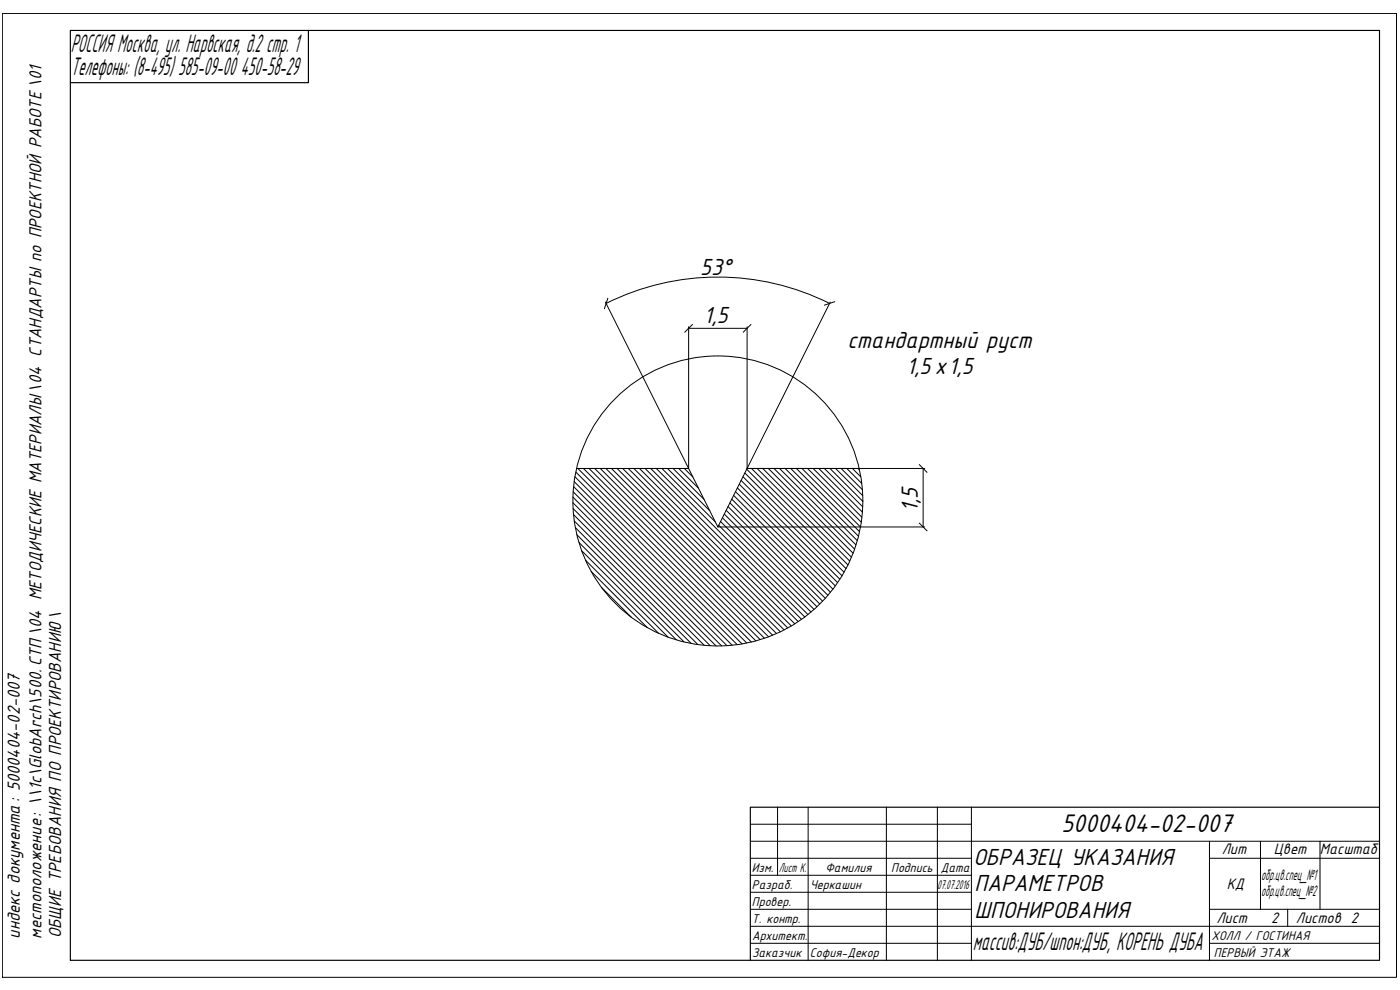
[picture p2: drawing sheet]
<svg xmlns="http://www.w3.org/2000/svg" width="420mm" height="297mm" viewBox="0 0 420 297" stroke-linecap="round" stroke-linejoin="round" font-family="sans-serif">
<path d="M21.1 9.1h392.9v279h-392.9zM92.6 9.1v15.7h-71.5M414 242.2h-188.8v45.9" fill="none" stroke="#000" stroke-width=".35"/>
<g fill="none" stroke="#000" stroke-width=".3">
<path d="M.7 4h418.4v289.2h-418.4zM225.2 257.5h66.3M225.2 252.4h188.8M225.2 247.3h66.3M233.4 242.2v20.4M242.5 242.2v45.9M266 242.2v45.9M281.3 242.2v45.9M291.5 242.2v45.9M363 257.5h51M363 252.4v35.7M378.3 252.4v20.4"/>
<path d="M396.2 252.4v20.4M225.2 277.9h188.8M225.2 272.8h66.3M225.2 267.7h66.3M225.2 262.6h66.3M363 272.8h51M386.5 272.8v5.1M225.2 283h66.3M363 283h51"/>
</g>
<g fill="none" stroke="#000" stroke-width=".3">
<path d="M171.9 150.8l43 43M171.9 149.2l44.7 44.6M172 152.6l41.2 41.1M172 147.6l46.2 46.1M172.1 154.4l39.2 39.2M172.1 146l47.6 47.6M172.3 144.5l48.9 48.9M172.3 156.3l37.1 37.1M172.5 143l50.2 50.2M172.7 158.3l34.7 34.8M172.8 141.6l51.3 51.3M173.4 140.6l52.1 52"/>
<path d="M175.1 140.6l51.7 51.7M176.8 140.6l51.3 51.3M178.5 140.6l50.9 50.9M180.1 140.6l50.5 50.5M181.8 140.6l50.1 50M183.5 140.6l49.5 49.5M185.2 140.6l49 49M186.9 140.6l48.4 48.4M188.6 140.6l47.8 47.8M190.2 140.6l47.3 47.2M191.9 140.6l46.6 46.6M193.6 140.6l46 45.9"/>
<path d="M195.3 140.6l45.3 45.2M197 140.6l44.5 44.5M198.6 140.6l16.1 16M200.3 140.6l12.7 12.6M202 140.6l9.3 9.3M203.7 140.6l5.9 5.9M205.4 140.6l2.6 2.5M215.7 157.6l26.8 26.8M216.3 156.5l27.1 27.1M216.8 155.4l27.5 27.5M217.4 154.2l27.8 27.8M217.9 153.1l28.1 28.1"/>
<path d="M218.5 152l28.4 28.4M219.1 150.9l28.6 28.6M219.6 149.8l28.9 28.8M220.2 148.6l29 29.1M220.7 147.5l29.3 29.3M221.3 146.4l29.4 29.4M221.9 145.3l29.5 29.5M222.4 144.2l29.7 29.6M223 143l29.7 29.8M223.5 141.9l29.8 29.8M224.1 140.8l29.8 29.8M225.5 140.6l29 28.9"/>
<path d="M227.2 140.6l27.8 27.7M228.9 140.6l26.6 26.6M230.6 140.6l25.4 25.4M232.3 140.6l24.2 24.2M234 140.6l22.9 22.9M235.6 140.6l21.7 21.6M237.3 140.6l20.3 20.3M239 140.6l19 18.9M240.7 140.6l17.5 17.5M242.4 140.6l16.1 16.1M244 140.6l14.7 14.6M245.7 140.6l13.1 13"/>
<path d="M247.4 140.6l11.5 11.5M249.1 140.6l9.8 9.8M250.8 140.6l8.1 8.1M252.4 140.6l6.4 6.3M254.1 140.6l4.5 4.4M255.8 140.6l2.5 2.5M257.5 140.6l.4 .4M173.1 160.4l32.2 32.2M173.7 162.7l29.3 29.3M174.6 165.3l25.9 25.9M175.7 168.1l21.9 21.9M177.4 171.5l16.9 16.8"/>
<path d="M180.5 176.2l9 9.1"/>
</g>
<circle cx="215.4" cy="150.3" r="43.5" fill="none" stroke="#000" stroke-width=".3"/>
<path d="M173 140.6h33.7l8.7 17.5 8.8-17.5h33.6" fill="none" stroke="#000" stroke-width=".3"/>
<path d="M181.7 90.6l25 50v-42.6M181.9 91a75 75 0 0 1 67.1 0M206.7 98.5h17.5M224.2 98v42.6M249.2 90.6l-25 50M215.4 158.1h62.1M224.2 140.6h53.3M277 140.6v17.5" fill="none" stroke="#000" stroke-width=".3"/>
<!-- layer: 0 -->
<path d="M182.4 89.5l-1 3.1M207.8 97.3l-2.3 2.4M225.4 97.3l-2.4 2.4M250.5 90.5l-3.1 1.1M275.9 139.4l2.3 2.3M275.9 156.9l2.3 2.4" fill="none" stroke="#000" stroke-width=".3"/>
<g font-size="8.5">
<text x="21.3" y="15.5">РОССИЯ Москва, ул. Нарвская, д.2 стр. 1</text>
<text x="21.3" y="22.5">Телефоны: (8-495) 585-09-00 450-58-29</text>
<text x="318.5" y="249.5">5000404-02-007</text>
<text x="292" y="285">массив:ДУБ/шпон:ДУБ, КОРЕНЬ ДУБА</text>
</g>
<g font-size="7.8">
<text x="210.1" y="82.5">53°</text>
<text x="211.2" y="96.9">1,5</text>
<text x="254.4" y="104.4">стандартный руст</text>
<text x="272" y="112.2">1,5х1,5</text>
<text x="275.4" y="153.6" transform="rotate(-90 275.4 153.6)">1,5</text>
<text x="292.1" y="259.6">ОБРАЗЕЦ УКАЗАНИЯ</text>
<text x="292.5" y="267.2">ПАРАМЕТРОВ</text>
<text x="292.5" y="275.3">ШПОНИРОВАНИЯ</text>
</g>
<g font-size="5.8">
<text x="5.9" y="281.6" transform="rotate(-90 5.9 281.6)">индекс документа: 5000404-02-007</text>
<text x="12.5" y="281.6" transform="rotate(-90 12.5 281.6)">местоположение: \\1c\GlobArch\500.СТП\04 МЕТОДИЧЕСКИЕ МАТЕРИАЛЫ\04 СТАНДАРТЫ по ПРОЕКТНОЙ РАБОТЕ \01</text>
<text x="18.4" y="281.6" transform="rotate(-90 18.4 281.6)">ОБЩИЕ ТРЕБОВАНИЯ ПО ПРОЕКТИРОВАНИЮ\</text>
</g>
<g font-size="5.1">
<text x="366.7" y="256.3">Лит</text>
<text x="382.3" y="256.3">Цвет</text>
<text x="396.1" y="256.3">Масштаб</text>
<text x="368.2" y="266.7">КД</text>
<text x="378.5" y="268.9">обр.цв.спец_№2</text>
<text x="378.5" y="264">обр.цв.спец_№1</text>
<text x="365" y="276.9">Лист</text>
<text x="381.5" y="276.9">2</text>
<text x="388.9" y="276.9">Листов 2</text>
</g>
<g font-size="4.2">
<text x="225.6" y="261.6">Изм.</text>
<text x="233.8" y="261.6">Лист К.</text>
<text x="247.7" y="261.6">Фамилия</text>
<text x="267.5" y="261.6">Подпись Дата</text>
<text x="225.7" y="266.7">Разраб.</text>
<text x="243.1" y="266.7">Черкашин</text>
<text x="281.3" y="266.7">07.07.2016</text>
<text x="225.7" y="271.8">Провер.</text>
<text x="225.7" y="276.9">Т. контр.</text>
<text x="225.7" y="282">Архитект.</text>
<text x="225.7" y="287.1">Заказчик</text>
<text x="243.1" y="287.1">София-Декор</text>
<text x="363.6" y="282">ХОЛЛ / ГОСТИНАЯ</text>
<text x="364.3" y="287.1">ПЕРВЫЙ ЭТАЖ</text>
</g>
</svg>
